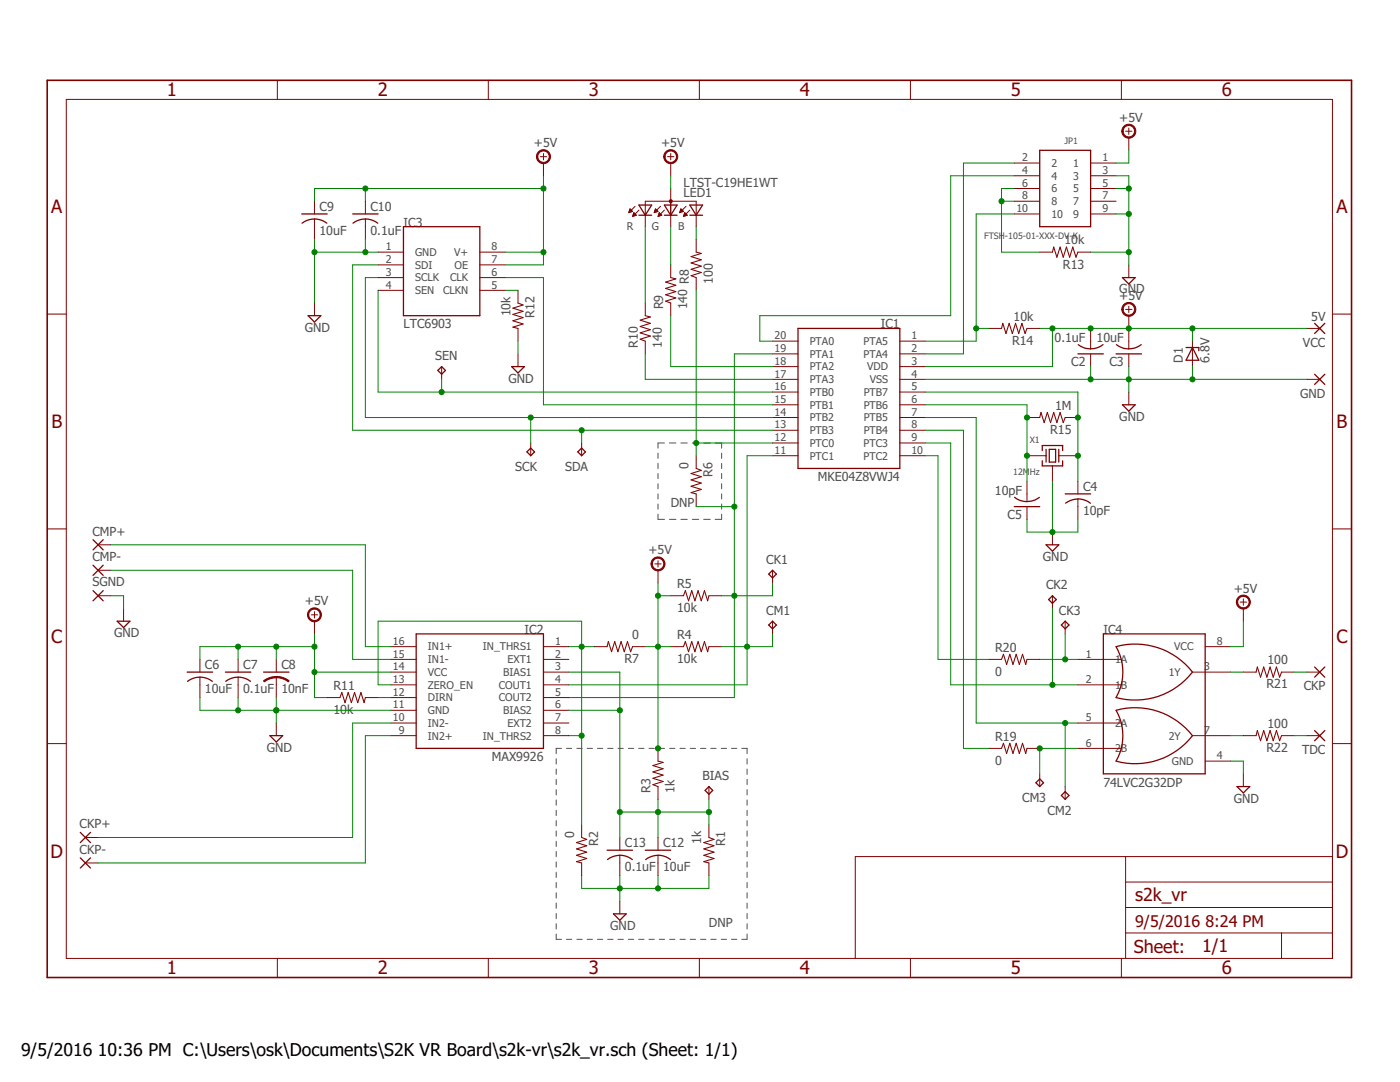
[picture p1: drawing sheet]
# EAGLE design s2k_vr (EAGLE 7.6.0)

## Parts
BIAS  TPB2,54  [B2,54]
C2  0.1uF  C-USC0603  [C0603]
C3  10uF  C-USC0805  [C0805]
C4  10pF  C-USC0603  [C0603]
C5  10pF  C-USC0603  [C0603]
C6  10uF  C-USC0805  [C0805]
C7  0.1uF  C-USC0603  [C0603]
C8  10nF  CAP-0306  [C0306]
C9  10uF  C-USC0805  [C0805]
C10  0.1uF  C-USC0603  [C0603]
C12  10uF  C-USC0603  [C0603]
C13  0.1uF  C-USC0603  [C0603]
CK1  TPB2,54  [B2,54]
CK2  TPB2,54  [B2,54]
CK3  TPB2,54  [B2,54]
CKP  3,81/1,4  [3,81/1,4]
CKP+  3,81/1,4  [3,81/1,4]
CKP-  3,81/1,4  [3,81/1,4]
CM1  TPB2,54  [B2,54]
CM2  TPB2,54  [B2,54]
CM3  TPB2,54  [B2,54]
CMP+  3,81/1,4  [3,81/1,4]
CMP-  3,81/1,4  [3,81/1,4]
D1  6.8V  ZENER-DIODESOT23  [SOT23]
GND  3,81/1,4  [3,81/1,4]
IC1  MKE04Z8VWJ4  [SOIC20S]
IC2  MAX9926  [16-QSOP]
IC3  LTC6903  [MS8]
IC4  74LVC2G32DP  [TSSOP8]
JP1  FTSH-105-01-XXX-DV-K  [FTSH-105-01-XXX-DV-K]
LED1  LTST-C19HE1WT  [LED-0606]
R1  1k  R-US_R0603  [R0603]
R2  0  R-US_R0603  [R0603]
R3  1k  R-US_R0603  [R0603]
R4  10k  R-US_R0603  [R0603]
R5  10k  R-US_R0603  [R0603]
R6  0  R-US_R0603  [R0603]
R7  0  R-US_R0603  [R0603]
R8  100  R-US_R0603  [R0603]
R9  140  R-US_R0603  [R0603]
R10  140  R-US_R0603  [R0603]
R11  10k  R-US_R0603  [R0603]
R12  10k  R-US_R0603  [R0603]
R13  10k  R-US_R0603  [R0603]
R14  10k  R-US_R0603  [R0603]
R15  1M  R-US_R0603  [R0603]
R19  0  R-US_R0603  [R0603]
R20  0  R-US_R0603  [R0603]
R21  100  R-US_R0603  [R0603]
R22  100  R-US_R0603  [R0603]
SCK  TPB2,54  [B2,54]
SDA  TPB2,54  [B2,54]
SEN  TPB2,54  [B2,54]
SGND  3,81/1,4  [3,81/1,4]
TDC  3,81/1,4  [3,81/1,4]
VCC  5V  3,81/1,4  [3,81/1,4]
X1  12MHz  CX2520DB  [SMD4-2520]

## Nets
+5V: C2.2 C3.2 C6.1 C7.1 C8.1 C9.1 C10.1 D1.3(C) IC1.3(VDD) IC2.14(VCC) IC3.7(OE) IC3.8(V+) IC4.8(VCC) JP1.1 LED1.4(ANODE) R3.2 R4.1 R5.1 R7.1 R11.1 R14.1 VCC.1(P)
CAM_EDGE: CM1.TP IC1.11(PTC1) IC2.4(COUT1) R4.2
CAM_IN+: CKP+.1(P) IC2.10(IN2-)
CAM_IN-: CKP-.1(P) IC2.9(IN2+)
CAM_OUT: R22.1 TDC.1(P)
CAM_PULSE: CK2.TP IC1.9(PTC3) IC4.2(1B)
CAM_TDC: CK3.TP IC4.1(1A) R20.2
CLK: IC1.15(PTB1) IC3.6(CLK)
CRANK_EDGE: CK1.TP IC1.19(PTA1) IC2.5(COUT2) R5.2 R6.2
CRANK_IN+: CMP+.1(P) IC2.16(IN1+)
CRANK_IN-: CMP-.1(P) IC2.15(IN1-)
CRANK_OUT: CKP.1(P) R21.1
CRANK_PULSE: CM2.TP IC1.7(PTB5) IC4.5(2A)
GND: C2.1 C3.1 C4.2 C5.1 C6.2 C7.2 C8.2 C9.2 C10.2 C12.2 C13.2 D1.1(A) GND.1(P) IC1.4(VSS) IC2.11(GND) IC3.1(GND) IC4.4(GND) JP1.3 JP1.5 JP1.9 R1.2 R2.2 R12.2 R13.1 SGND.1(P) X1.2(GND) X1.4(GND)
MOSI: IC1.13(PTB3) IC3.2(SDI) SDA.TP
N$5: IC2.12(DIRN) R11.2
N$6: IC1.18(PTA2) R9.1
N$9: LED1.3(B) R8.2
N$10: C4.1 IC1.5(PTB7) R15.1 X1.1
N$12: IC1.17(PTA3) R10.1
N$13: IC3.5(CLKN) R12.1
N$14: IC1.12(PTC0) R6.1 R8.1
N$15: IC1.8(PTB4) R19.1
N$17: IC1.10(PTC2) R20.1
N$19: BIAS.TP C12.1 C13.1 IC2.3(BIAS1) IC2.6(BIAS2) R1.1 R3.1
N$20: LED1.2(G) R9.2
N$21: IC4.3(1Y) R21.2
N$22: LED1.1(R) R10.2
N$24: JP1.6 JP1.8 R13.2
N$25: CM3.TP IC4.6(2B) R19.2
N$26: C5.2 IC1.6(PTB6) R15.2 X1.3
N$36: IC2.1(IN_THRS1) IC2.8(IN_THRS2) IC2.13(ZERO_EN) R2.1 R7.2
N$39: IC4.7(2Y) R22.2
NRST: IC1.1(PTA5) JP1.10 R14.2
SPICK: IC1.14(PTB2) IC3.3(SCLK) SCK.TP
SPIEN: IC1.16(PTB0) IC3.4(SEN) SEN.TP
SWCLK: IC1.20(PTA0) JP1.4
SWDIO: IC1.2(PTA4) JP1.2
Unconnected: IC2.2(EXT1) IC2.7(EXT2) JP1.7

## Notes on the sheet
- DNP
- DNP
